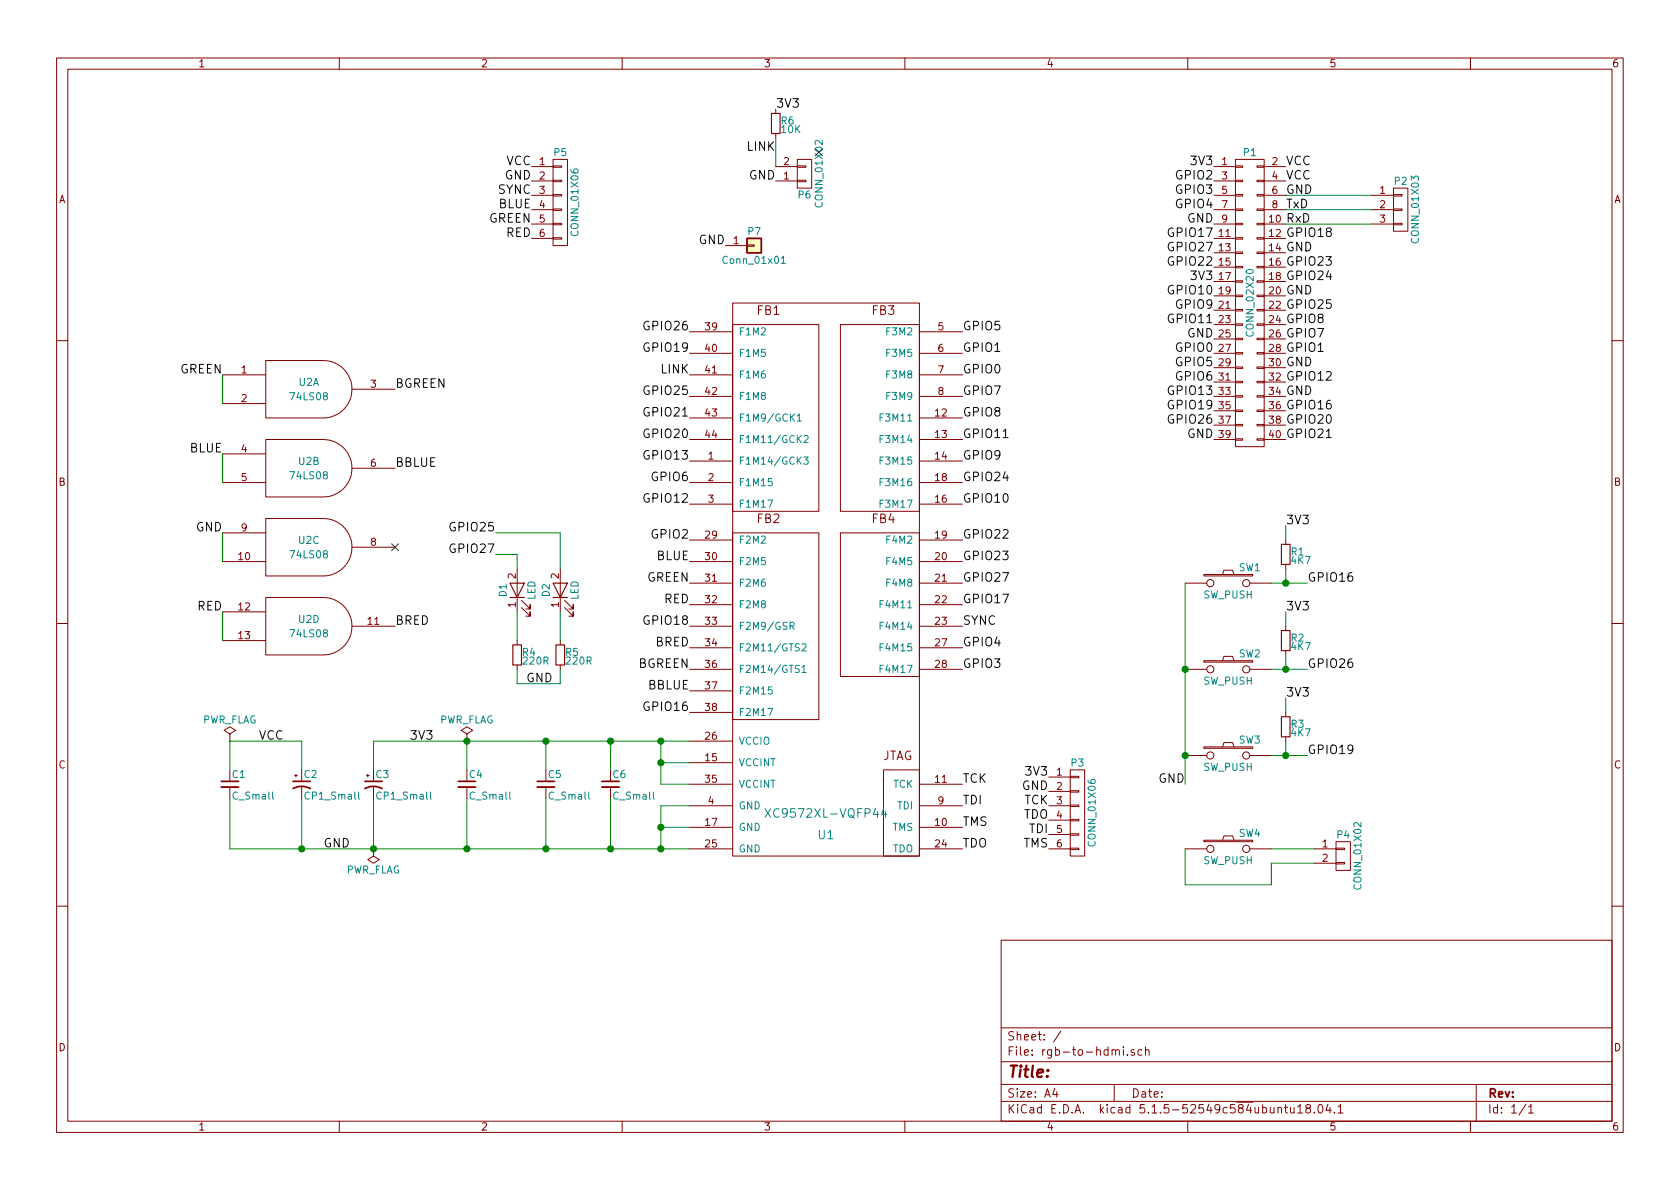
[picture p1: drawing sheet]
EESchema Schematic File Version 2
LIBS:power
LIBS:device
LIBS:transistors
LIBS:conn
LIBS:linear
LIBS:regul
LIBS:74xx
LIBS:cmos4000
LIBS:adc-dac
LIBS:memory
LIBS:xilinx
LIBS:microcontrollers
LIBS:dsp
LIBS:microchip
LIBS:analog_switches
LIBS:motorola
LIBS:texas
LIBS:intel
LIBS:audio
LIBS:interface
LIBS:digital-audio
LIBS:philips
LIBS:display
LIBS:cypress
LIBS:siliconi
LIBS:opto
LIBS:atmel
LIBS:contrib
LIBS:valves
LIBS:xc9572xl
LIBS:rgb-to-hdmi-cache
EELAYER 25 0
EELAYER END
$Descr A4 11693 8268
encoding utf-8
Sheet 1 1
Title ""
Date ""
Rev ""
Comp ""
Comment1 ""
Comment2 ""
Comment3 ""
Comment4 ""
$EndDescr
$Comp
L CONN_02X20 P1
U 1 1
P 8700 2100
F 0 "P1" H 8700 3150 50  0000 C CNN
F 1 "CONN_02X20" V 8700 2100 50  0000 C CNN
F 2 "Socket_Strips:Socket_Strip_Straight_2x20_Pitch2.54mm" H 8700 1150 50  0001 C CNN
F 3 "" H 8700 1150 50  0000 C CNN
	1    8700 2100
	1    0    0    -1  
$EndComp
$Comp
L XC9572XL-VQFP44 U1
U 1 1
P 5750 3600
F 0 "U1" H 5750 1400 60  0000 C CNN
F 1 "XC9572XL-VQFP44" H 5750 1550 60  0000 C CNN
F 2 "Housings_QFP:LQFP-44_10x10mm_Pitch0.8mm" H 5750 3600 60  0001 C CNN
F 3 "" H 5750 3600 60  0001 C CNN
	1    5750 3600
	1    0    0    -1  
$EndComp
$Comp
L CONN_01X06 P5
U 1 1
P 3900 1400
F 0 "P5" H 3900 1750 50  0000 C CNN
F 1 "CONN_01X06" V 4000 1400 50  0000 C CNN
F 2 "Pin_Headers:Pin_Header_Angled_1x06_Pitch2.54mm" H 3900 1400 50  0001 C CNN
F 3 "" H 3900 1400 50  0000 C CNN
	1    3900 1400
	1    0    0    -1  
$EndComp
$Comp
L CONN_01X06 P3
U 1 1
P 7500 5650
F 0 "P3" H 7500 6000 50  0000 C CNN
F 1 "CONN_01X06" V 7600 5650 50  0000 C CNN
F 2 "Pin_Headers:Pin_Header_Angled_1x06_Pitch2.54mm" H 7500 5650 50  0001 C CNN
F 3 "" H 7500 5650 50  0000 C CNN
	1    7500 5650
	1    0    0    -1  
$EndComp
$Comp
L CONN_01X02 P4
U 1 1
P 9350 5950
F 0 "P4" H 9350 6100 50  0000 C CNN
F 1 "CONN_01X02" V 9450 5950 50  0000 C CNN
F 2 "Socket_Strips:Socket_Strip_Straight_1x02_Pitch2.54mm" H 9350 5950 50  0001 C CNN
F 3 "" H 9350 5950 50  0000 C CNN
	1    9350 5950
	1    0    0    -1  
$EndComp
Text Label 8450 1250 2    60   ~ 0
GPIO2
Text Label 8450 1350 2    60   ~ 0
GPIO3
Text Label 8450 1450 2    60   ~ 0
GPIO4
Text Label 8450 1550 2    60   ~ 0
GND
Text Label 8450 1650 2    60   ~ 0
GPIO17
Text Label 8450 2050 2    60   ~ 0
GPIO10
Text Label 8450 2150 2    60   ~ 0
GPIO9
Text Label 8450 2250 2    60   ~ 0
GPIO11
Text Label 8450 2350 2    60   ~ 0
GND
Text Label 8450 2550 2    60   ~ 0
GPIO5
Text Label 8450 2650 2    60   ~ 0
GPIO6
Text Label 8450 2750 2    60   ~ 0
GPIO13
Text Label 8450 2850 2    60   ~ 0
GPIO19
Text Label 8450 2950 2    60   ~ 0
GPIO26
Text Label 8450 3050 2    60   ~ 0
GND
Text Label 8950 1150 0    60   ~ 0
VCC
Text Label 8950 1250 0    60   ~ 0
VCC
Text Label 8950 1350 0    60   ~ 0
GND
Text Label 8950 1450 0    60   ~ 0
TxD
Text Label 8950 1550 0    60   ~ 0
RxD
Text Label 8950 1650 0    60   ~ 0
GPIO18
Text Label 8950 2050 0    60   ~ 0
GND
Text Label 8950 1750 0    60   ~ 0
GND
Text Label 8950 2250 0    60   ~ 0
GPIO8
Text Label 8950 2350 0    60   ~ 0
GPIO7
Text Label 8950 2550 0    60   ~ 0
GND
Text Label 8950 2650 0    60   ~ 0
GPIO12
Text Label 8950 2750 0    60   ~ 0
GND
Text Label 8950 2850 0    60   ~ 0
GPIO16
Text Label 8950 2950 0    60   ~ 0
GPIO20
Text Label 8950 3050 0    60   ~ 0
GPIO21
$Comp
L CONN_01X03 P2
U 1 1
P 9750 1450
F 0 "P2" H 9750 1650 50  0000 C CNN
F 1 "CONN_01X03" V 9850 1450 50  0000 C CNN
F 2 "Pin_Headers:Pin_Header_Angled_1x03_Pitch2.54mm" H 9750 1450 50  0001 C CNN
F 3 "" H 9750 1450 50  0000 C CNN
	1    9750 1450
	1    0    0    -1  
$EndComp
Text Label 6700 5450 0    60   ~ 0
TCK
Text Label 6700 5600 0    60   ~ 0
TDI
Text Label 6700 5750 0    60   ~ 0
TMS
Text Label 6700 5900 0    60   ~ 0
TDO
Text Label 7300 5400 2    60   ~ 0
3V3
Text Label 7300 5500 2    60   ~ 0
GND
Text Label 7300 5600 2    60   ~ 0
TCK
Text Label 7300 5700 2    60   ~ 0
TDO
Text Label 7300 5800 2    60   ~ 0
TDI
Text Label 7300 5900 2    60   ~ 0
TMS
$Comp
L C_Small C4
U 1 1
P 3250 5450
F 0 "C4" H 3260 5520 50  0000 L CNN
F 1 "C_Small" H 3260 5370 50  0000 L CNN
F 2 "Capacitors_SMD:C_0805_HandSoldering" H 3250 5450 50  0001 C CNN
F 3 "" H 3250 5450 50  0000 C CNN
	1    3250 5450
	1    0    0    -1  
$EndComp
$Comp
L C_Small C6
U 1 1
P 4250 5450
F 0 "C6" H 4260 5520 50  0000 L CNN
F 1 "C_Small" H 4260 5370 50  0000 L CNN
F 2 "Capacitors_SMD:C_0805_HandSoldering" H 4250 5450 50  0001 C CNN
F 3 "" H 4250 5450 50  0000 C CNN
	1    4250 5450
	1    0    0    -1  
$EndComp
$Comp
L C_Small C5
U 1 1
P 3800 5450
F 0 "C5" H 3810 5520 50  0000 L CNN
F 1 "C_Small" H 3810 5370 50  0000 L CNN
F 2 "Capacitors_SMD:C_0805_HandSoldering" H 3800 5450 50  0001 C CNN
F 3 "" H 3800 5450 50  0000 C CNN
	1    3800 5450
	1    0    0    -1  
$EndComp
Text Label 3700 1650 2    60   ~ 0
RED
Text Label 3700 1550 2    60   ~ 0
GREEN
Text Label 3700 1450 2    60   ~ 0
BLUE
Text Label 3700 1350 2    60   ~ 0
SYNC
Text Label 3700 1250 2    60   ~ 0
GND
Text Label 3700 1150 2    60   ~ 0
VCC
Text Label 4800 3750 2    60   ~ 0
GPIO2
Text Label 6700 4650 0    60   ~ 0
GPIO3
Text Label 6700 4500 0    60   ~ 0
GPIO4
Text Label 6700 4350 0    60   ~ 0
SYNC
Text Label 6700 4200 0    60   ~ 0
GPIO17
Text Label 6700 3500 0    60   ~ 0
GPIO10
Text Label 6700 3200 0    60   ~ 0
GPIO9
Text Label 6700 3050 0    60   ~ 0
GPIO11
Text Label 6700 2900 0    60   ~ 0
GPIO8
Text Label 6700 2750 0    60   ~ 0
GPIO7
Text Label 6700 2600 0    60   ~ 0
GPIO0
Text Label 6700 2450 0    60   ~ 0
GPIO1
Text Label 6700 2300 0    60   ~ 0
GPIO5
Text Label 4800 3500 2    60   ~ 0
GPIO12
Text Label 4800 2900 2    60   ~ 0
GPIO21
Text Label 4800 3050 2    60   ~ 0
GPIO20
Text Label 4800 3900 2    60   ~ 0
BLUE
Text Label 4800 4050 2    60   ~ 0
GREEN
Text Label 4800 4200 2    60   ~ 0
RED
Text Label 4800 4350 2    60   ~ 0
GPIO18
NoConn ~ -500 3250
$Comp
L SW_PUSH SW1
U 1 1
P 8550 4050
F 0 "SW1" H 8700 4160 50  0000 C CNN
F 1 "SW_PUSH" H 8550 3970 50  0000 C CNN
F 2 "Buttons_Switches_THT:SW_PUSH_6mm_h5mm" H 8550 4050 50  0001 C CNN
F 3 "" H 8550 4050 50  0000 C CNN
	1    8550 4050
	1    0    0    -1  
$EndComp
$Comp
L R_Small R1
U 1 1
P 8950 3850
F 0 "R1" H 8980 3870 50  0000 L CNN
F 1 "4K7" H 8980 3810 50  0000 L CNN
F 2 "Resistors_SMD:R_0805_HandSoldering" H 8950 3850 50  0001 C CNN
F 3 "" H 8950 3850 50  0000 C CNN
	1    8950 3850
	1    0    0    -1  
$EndComp
Text Label 8950 3650 0    60   ~ 0
3V3
Text Label 9100 4050 0    60   ~ 0
GPIO16
$Comp
L SW_PUSH SW2
U 1 1
P 8550 4650
F 0 "SW2" H 8700 4760 50  0000 C CNN
F 1 "SW_PUSH" H 8550 4570 50  0000 C CNN
F 2 "Buttons_Switches_THT:SW_PUSH_6mm_h5mm" H 8550 4650 50  0001 C CNN
F 3 "" H 8550 4650 50  0000 C CNN
	1    8550 4650
	1    0    0    -1  
$EndComp
$Comp
L SW_PUSH SW3
U 1 1
P 8550 5250
F 0 "SW3" H 8700 5360 50  0000 C CNN
F 1 "SW_PUSH" H 8550 5170 50  0000 C CNN
F 2 "Buttons_Switches_THT:SW_PUSH_6mm_h5mm" H 8550 5250 50  0001 C CNN
F 3 "" H 8550 5250 50  0000 C CNN
	1    8550 5250
	1    0    0    -1  
$EndComp
$Comp
L R_Small R2
U 1 1
P 8950 4450
F 0 "R2" H 8980 4470 50  0000 L CNN
F 1 "4K7" H 8980 4410 50  0000 L CNN
F 2 "Resistors_SMD:R_0805_HandSoldering" H 8950 4450 50  0001 C CNN
F 3 "" H 8950 4450 50  0000 C CNN
	1    8950 4450
	1    0    0    -1  
$EndComp
$Comp
L R_Small R3
U 1 1
P 8950 5050
F 0 "R3" H 8980 5070 50  0000 L CNN
F 1 "4K7" H 8980 5010 50  0000 L CNN
F 2 "Resistors_SMD:R_0805_HandSoldering" H 8950 5050 50  0001 C CNN
F 3 "" H 8950 5050 50  0000 C CNN
	1    8950 5050
	1    0    0    -1  
$EndComp
Text Label 8950 4250 0    60   ~ 0
3V3
Text Label 8950 4850 0    60   ~ 0
3V3
Text Label 8250 5450 2    60   ~ 0
GND
$Comp
L SW_PUSH SW4
U 1 1
P 8550 5900
F 0 "SW4" H 8700 6010 50  0000 C CNN
F 1 "SW_PUSH" H 8550 5820 50  0000 C CNN
F 2 "Buttons_Switches_THT:SW_PUSH_6mm_h5mm" H 8550 5900 50  0001 C CNN
F 3 "" H 8550 5900 50  0000 C CNN
	1    8550 5900
	1    0    0    -1  
$EndComp
Text Label 4800 2300 2    60   ~ 0
GPIO26
Text Label 8450 1750 2    60   ~ 0
GPIO27
Text Label 8450 1850 2    60   ~ 0
GPIO22
Text Label 8950 1850 0    60   ~ 0
GPIO23
Text Label 8950 1950 0    60   ~ 0
GPIO24
Text Label 6700 4050 0    60   ~ 0
GPIO27
Text Label 6700 3900 0    60   ~ 0
GPIO23
Text Label 6700 3750 0    60   ~ 0
GPIO22
Text Label 6700 3350 0    60   ~ 0
GPIO24
$Comp
L 74LS08 U2
U 1 1
P 2150 2700
F 0 "U2" H 2150 2750 50  0000 C CNN
F 1 "74LS08" H 2150 2650 50  0000 C CNN
F 2 "Housings_SOIC:SOIC-14_3.9x8.7mm_Pitch1.27mm" H 2150 2700 50  0001 C CNN
F 3 "" H 2150 2700 50  0000 C CNN
	1    2150 2700
	1    0    0    -1  
$EndComp
$Comp
L 74LS08 U2
U 2 1
P 2150 3250
F 0 "U2" H 2150 3300 50  0000 C CNN
F 1 "74LS08" H 2150 3200 50  0000 C CNN
F 2 "Housings_SOIC:SOIC-14_3.9x8.7mm_Pitch1.27mm" H 2150 3250 50  0001 C CNN
F 3 "" H 2150 3250 50  0000 C CNN
	2    2150 3250
	1    0    0    -1  
$EndComp
$Comp
L 74LS08 U2
U 3 1
P 2150 3800
F 0 "U2" H 2150 3850 50  0000 C CNN
F 1 "74LS08" H 2150 3750 50  0000 C CNN
F 2 "Housings_SOIC:SOIC-14_3.9x8.7mm_Pitch1.27mm" H 2150 3800 50  0001 C CNN
F 3 "" H 2150 3800 50  0000 C CNN
	3    2150 3800
	1    0    0    -1  
$EndComp
$Comp
L 74LS08 U2
U 4 1
P 2150 4350
F 0 "U2" H 2150 4400 50  0000 C CNN
F 1 "74LS08" H 2150 4300 50  0000 C CNN
F 2 "Housings_SOIC:SOIC-14_3.9x8.7mm_Pitch1.27mm" H 2150 4350 50  0001 C CNN
F 3 "" H 2150 4350 50  0000 C CNN
	4    2150 4350
	1    0    0    -1  
$EndComp
Text Label 1550 2600 2    60   ~ 0
GREEN
Text Label 1550 3150 2    60   ~ 0
BLUE
Text Label 1550 4250 2    60   ~ 0
RED
Text Label 1550 3700 2    60   ~ 0
GND
NoConn ~ 2750 3800
Text Label 2750 2700 0    60   ~ 0
BGREEN
Text Label 2750 3250 0    60   ~ 0
BBLUE
Text Label 2750 4350 0    60   ~ 0
BRED
$Comp
L C_Small C1
U 1 1
P 1600 5450
F 0 "C1" H 1610 5520 50  0000 L CNN
F 1 "C_Small" H 1610 5370 50  0000 L CNN
F 2 "Capacitors_SMD:C_0805_HandSoldering" H 1600 5450 50  0001 C CNN
F 3 "" H 1600 5450 50  0000 C CNN
	1    1600 5450
	1    0    0    -1  
$EndComp
Text Label 4800 4500 2    60   ~ 0
BRED
Text Label 4800 4650 2    60   ~ 0
BGREEN
Text Label 4800 4800 2    60   ~ 0
BBLUE
$Comp
L CP1_Small C3
U 1 1
P 2600 5450
F 0 "C3" H 2610 5520 50  0000 L CNN
F 1 "CP1_Small" H 2610 5370 50  0000 L CNN
F 2 "Capacitors_SMD:C_0805_HandSoldering" H 2600 5450 50  0001 C CNN
F 3 "" H 2600 5450 50  0000 C CNN
	1    2600 5450
	1    0    0    -1  
$EndComp
Text Label 8450 1150 2    60   ~ 0
3V3
Text Label 8450 1950 2    60   ~ 0
3V3
$Comp
L CP1_Small C2
U 1 1
P 2100 5450
F 0 "C2" H 2110 5520 50  0000 L CNN
F 1 "CP1_Small" H 2110 5370 50  0000 L CNN
F 2 "Capacitors_SMD:C_0805_HandSoldering" H 2100 5450 50  0001 C CNN
F 3 "" H 2100 5450 50  0000 C CNN
	1    2100 5450
	1    0    0    -1  
$EndComp
Wire Wire Line
	4800 5600 4600 5600
Wire Wire Line
	4600 5600 4600 5900
Wire Wire Line
	4600 5750 4800 5750
Connection ~ 4600 5750
Wire Wire Line
	2600 5150 4800 5150
Wire Wire Line
	4600 5150 4600 5450
Wire Wire Line
	4600 5450 4800 5450
Wire Wire Line
	4800 5300 4600 5300
Connection ~ 4600 5300
Connection ~ 4600 5150
Wire Wire Line
	8950 1550 9550 1550
Wire Wire Line
	8950 1450 9550 1450
Wire Wire Line
	8950 1350 9550 1350
Connection ~ 4600 5900
Connection ~ 3250 5150
Wire Wire Line
	3800 5350 3800 5150
Connection ~ 3800 5150
Wire Wire Line
	4250 5350 4250 5150
Connection ~ 4250 5150
Wire Wire Line
	4250 5900 4250 5550
Connection ~ 4250 5900
Wire Wire Line
	3800 5900 3800 5550
Connection ~ 3800 5900
Connection ~ 3250 5900
Wire Wire Line
	9150 5900 8850 5900
Wire Wire Line
	8850 6000 9150 6000
Wire Wire Line
	3250 5900 3250 5550
Wire Wire Line
	3250 5150 3250 5350
Wire Wire Line
	2600 5150 2600 5350
Wire Wire Line
	2600 5900 2600 5550
Wire Wire Line
	8850 4050 9100 4050
Wire Wire Line
	8950 4050 8950 3950
Wire Wire Line
	8950 3750 8950 3650
Connection ~ 8950 4050
Wire Wire Line
	8850 5250 9100 5250
Wire Wire Line
	8950 5250 8950 5150
Wire Wire Line
	8850 4650 9100 4650
Wire Wire Line
	8950 4650 8950 4550
Connection ~ 8950 4650
Connection ~ 8950 5250
Wire Wire Line
	8950 4350 8950 4250
Wire Wire Line
	8950 4950 8950 4850
Wire Wire Line
	8250 4050 8250 5450
Connection ~ 8250 4650
Connection ~ 8250 5250
Wire Wire Line
	8850 6000 8850 6150
Wire Wire Line
	8850 6150 8250 6150
Wire Wire Line
	8250 6150 8250 5900
Wire Wire Line
	1550 2600 1550 2800
Wire Wire Line
	1550 3350 1550 3150
Wire Wire Line
	1550 3900 1550 3700
Wire Wire Line
	1550 4450 1550 4250
Wire Wire Line
	1600 5550 1600 5900
Wire Wire Line
	1600 5150 1600 5350
Wire Wire Line
	1600 5900 4800 5900
Wire Wire Line
	2100 5550 2100 5900
Wire Wire Line
	2100 5150 2100 5350
Connection ~ 2600 5900
Connection ~ 2100 5900
Wire Wire Line
	1600 5150 2100 5150
Text Label 2250 5900 0    60   ~ 0
GND
Text Label 1800 5150 0    60   ~ 0
VCC
Text Label 2850 5150 0    60   ~ 0
3V3
$Comp
L PWR_FLAG #FLG01
U 1 1
P 3250 5150
F 0 "#FLG01" H 3250 5225 50  0001 C CNN
F 1 "PWR_FLAG" H 3250 5300 50  0000 C CNN
F 2 "" H 3250 5150 50  0001 C CNN
F 3 "" H 3250 5150 50  0001 C CNN
	1    3250 5150
	1    0    0    -1  
$EndComp
$Comp
L PWR_FLAG #FLG02
U 1 1
P 2600 5900
F 0 "#FLG02" H 2600 5975 50  0001 C CNN
F 1 "PWR_FLAG" H 2600 6050 50  0000 C CNN
F 2 "" H 2600 5900 50  0001 C CNN
F 3 "" H 2600 5900 50  0001 C CNN
	1    2600 5900
	-1   0    0    1   
$EndComp
$Comp
L PWR_FLAG #FLG03
U 1 1
P 1600 5150
F 0 "#FLG03" H 1600 5225 50  0001 C CNN
F 1 "PWR_FLAG" H 1600 5300 50  0000 C CNN
F 2 "" H 1600 5150 50  0001 C CNN
F 3 "" H 1600 5150 50  0001 C CNN
	1    1600 5150
	1    0    0    -1  
$EndComp
$Comp
L R_Small R5
U 1 1
P 3900 4550
F 0 "R5" H 3930 4570 50  0000 L CNN
F 1 "220R" H 3930 4510 50  0000 L CNN
F 2 "Resistors_SMD:R_0805_HandSoldering" H 3900 4550 50  0001 C CNN
F 3 "" H 3900 4550 50  0000 C CNN
	1    3900 4550
	1    0    0    -1  
$EndComp
$Comp
L LED D2
U 1 1
P 3900 4100
F 0 "D2" H 3900 4200 50  0000 C CNN
F 1 "LED" H 3900 4000 50  0000 C CNN
F 2 "LEDs:LED_0805_HandSoldering" H 3900 4100 50  0001 C CNN
F 3 "" H 3900 4100 50  0001 C CNN
	1    3900 4100
	0    -1   -1   0   
$EndComp
Wire Wire Line
	3900 4250 3900 4450
$Comp
L LED D1
U 1 1
P 3600 4100
F 0 "D1" H 3600 4200 50  0000 C CNN
F 1 "LED" H 3600 4000 50  0000 C CNN
F 2 "LEDs:LED_0805_HandSoldering" H 3600 4100 50  0001 C CNN
F 3 "" H 3600 4100 50  0001 C CNN
	1    3600 4100
	0    -1   -1   0   
$EndComp
$Comp
L R_Small R4
U 1 1
P 3600 4550
F 0 "R4" H 3630 4570 50  0000 L CNN
F 1 "220R" H 3630 4510 50  0000 L CNN
F 2 "Resistors_SMD:R_0805_HandSoldering" H 3600 4550 50  0001 C CNN
F 3 "" H 3600 4550 50  0000 C CNN
	1    3600 4550
	1    0    0    -1  
$EndComp
Wire Wire Line
	3600 4250 3600 4450
Wire Wire Line
	3600 4650 3600 4750
Text Label 3450 3850 2    60   ~ 0
GPIO27
$Comp
L CONN_01X02 P6
U 1 1
P 5600 1200
F 0 "P6" H 5600 1350 50  0000 C CNN
F 1 "CONN_01X02" V 5700 1200 50  0000 C CNN
F 2 "Pin_Headers:Pin_Header_Angled_1x02_Pitch2.54mm" H 5600 1200 50  0001 C CNN
F 3 "" H 5600 1200 50  0000 C CNN
	1    5600 1200
	1    0    0    1   
$EndComp
Text Label 5400 1250 2    60   ~ 0
GND
Text Label 8950 2150 0    60   ~ 0
GPIO25
$Comp
L Conn_01x01 P7
U 1 1
P 5250 1700
F 0 "P7" H 5250 1800 50  0000 C CNN
F 1 "Conn_01x01" H 5250 1600 50  0000 C CNN
F 2 "Pin_Headers:Pin_Header_Straight_1x01_Pitch2.54mm" H 5250 1700 50  0001 C CNN
F 3 "" H 5250 1700 50  0001 C CNN
	1    5250 1700
	1    0    0    -1  
$EndComp
Text Label 5050 1700 2    60   ~ 0
GND
$Comp
L R_Small R6
U 1 1
P 5400 850
F 0 "R6" H 5430 870 50  0000 L CNN
F 1 "10K" H 5430 810 50  0000 L CNN
F 2 "Resistors_SMD:R_0805_HandSoldering" H 5400 850 50  0001 C CNN
F 3 "" H 5400 850 50  0000 C CNN
	1    5400 850 
	1    0    0    -1  
$EndComp
Wire Wire Line
	5400 1150 5400 950 
Text Label 5400 750  0    60   ~ 0
3V3
Text Label 9100 4650 0    60   ~ 0
GPIO26
Text Label 9100 5250 0    60   ~ 0
GPIO19
NoConn ~ 5700 1050
Text Label 4800 2450 2    60   ~ 0
GPIO19
Text Label 4800 2600 2    60   ~ 0
LINK
Text Label 4800 2750 2    60   ~ 0
GPIO25
Text Label 4800 3200 2    60   ~ 0
GPIO13
Text Label 4800 3350 2    60   ~ 0
GPIO6
Text Label 8950 2450 0    60   ~ 0
GPIO1
Text Label 8450 2450 2    60   ~ 0
GPIO0
Text Label 3450 3700 2    60   ~ 0
GPIO25
Wire Wire Line
	3600 3950 3600 3850
Wire Wire Line
	3600 3850 3450 3850
Wire Wire Line
	3900 3950 3900 3700
Wire Wire Line
	3900 3700 3450 3700
Wire Wire Line
	3900 4650 3900 4750
Wire Wire Line
	3900 4750 3600 4750
Text Label 3850 4750 2    60   ~ 0
GND
Text Label 5400 1050 2    60   ~ 0
LINK
Text Label 4800 4950 2    60   ~ 0
GPIO16
$EndSCHEMATC
